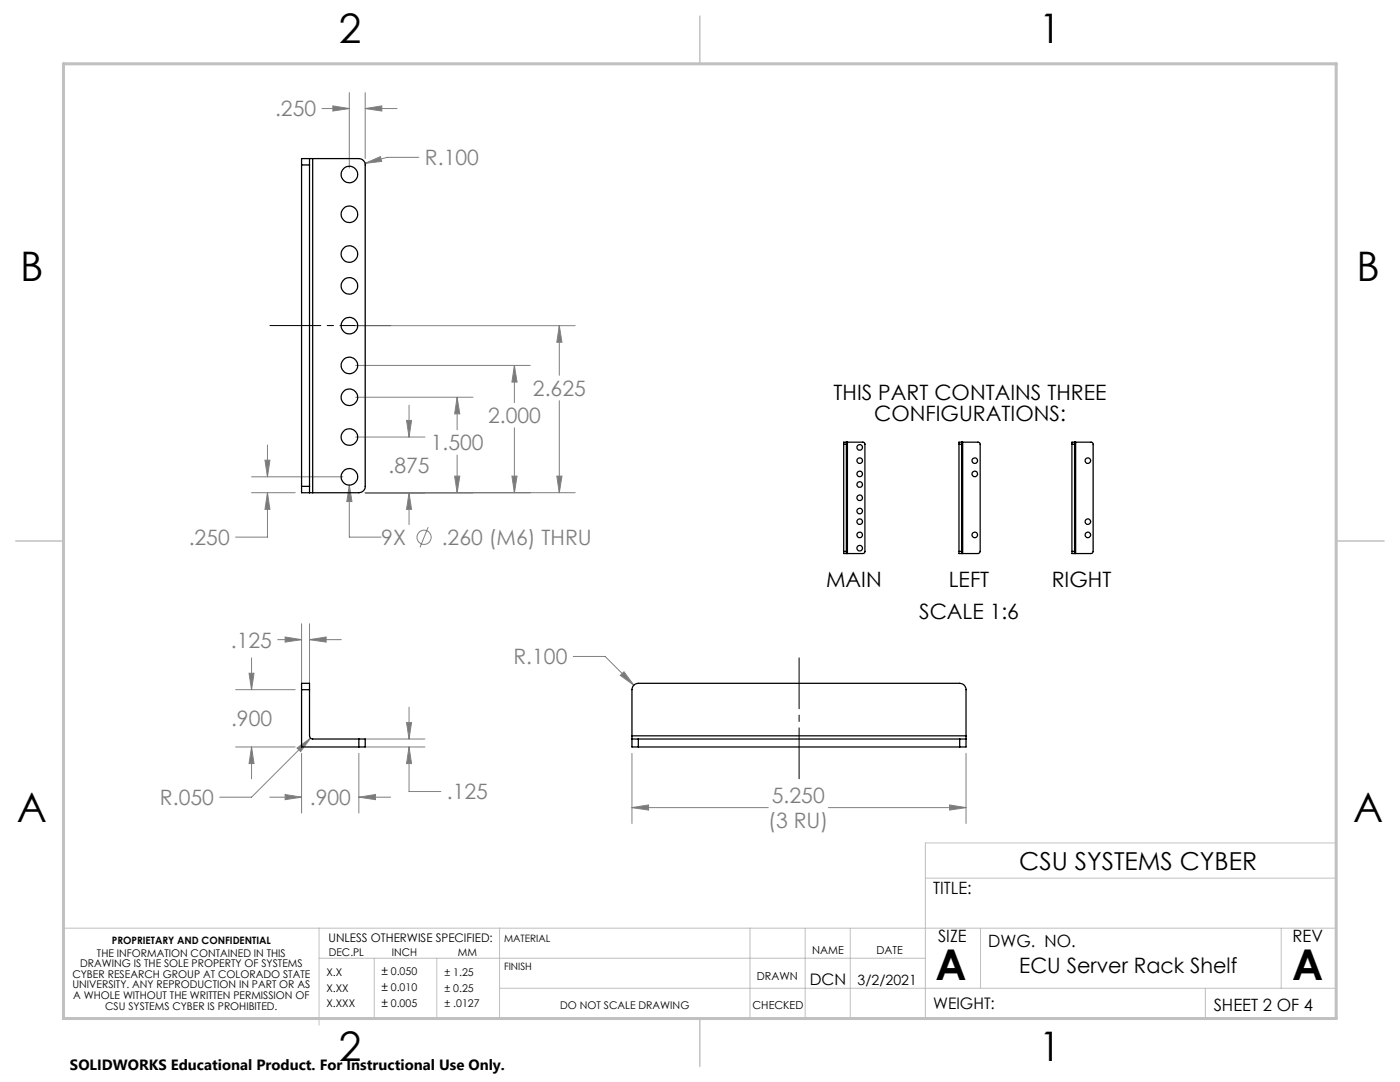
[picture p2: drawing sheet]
<svg xmlns="http://www.w3.org/2000/svg" width="279mm" height="216mm" viewBox="0 0 279 216" stroke-linecap="round" stroke-linejoin="round" font-family="sans-serif">
<g fill="none" stroke="#808080" stroke-width=".2">
<path d="M69.7 18.5v15M72.9 18.5v13.1M64.3 21.7h5.4M66.4 21.1l3.3 .6-3.3 .5zM72.8 32.6l3.1-1.3 .3 .9zM72.9 21.7l3.3-.6v1.1zM72.9 21.7h6.3M83.6 31.4h-6.3l-4.5 1.2M71 79.3h23.4M71 72.9h34.8M71 65h43.8M91.2 79.3l.6 3.3h-1.1z"/>
<path d="M91.2 79.3v6.5M102.7 72.9l.5 3.3h-1zM102.7 72.9v7.4M111.6 65l.5 3.3h-1zM111.6 65v9.9M111.6 79.9v18.4M50.2 95.1h18.2M50.2 98.3h8.7M52.9 91.8h1l-.5 3.3zM53.4 98.3l.5 3.3h-1zM53.4 98.3v8.9h-6.4M53.4 88.8v6.3"/>
<path d="M69.7 96.8l.5 3.3h-1zM69.7 96.8v10.4h6.4M71 87.2h13.8M72.9 98.3h41.9M81.1 83.9h1l-.5 3.3zM81.6 98.3l.5 3.3h-1zM81.6 80.9v6.3M81.6 98.3v6.4M90.7 95h1.1l-.6 3.3zM91.2 90.8v7.5M102.2 95h1l-.5 3.3zM102.7 85.4v12.9"/>
<path d="M111.1 95h1l-.5 3.3zM85.4 105.2l-1.6 4M47 137.6h11.9M49.7 134.3h1l-.5 3.3zM50.2 131.3v6.3M55.4 127.6h4.8M56.9 127.1l3.3 .5-3.3 .5zM60.2 124.5v11.8M61.8 127.6l3.3-.5v1zM61.8 124.5v11.8M61.8 127.6h6.3M114.4 131h6.4l5.7 5.7"/>
<path d="M123.8 134.8l.7-.7 2 2.6zM47 149h11.9M50.2 149l.5 3.4h-1zM50.2 149v6.4M53.8 159.1h6.4M56.9 158.5l3.3 .6-3.3 .5zM59.3 149.3l2.7-2-2 2.7zM60.2 150.3v11.9M62 147.3l-11.8 11.8h-6.3M71.6 159.1l3.3-.6v1.1zM71.6 150.3v11.9M71.6 159.1h6.4"/>
<path d="M72.9 147.5h11.9M72.9 149h11.9M81.1 144.2h1l-.5 3.3zM81.6 149l.5 3.4h-1zM81.6 149v8.9h6.4M81.6 141.1v6.4M126.1 150.3v14M192.8 150.3v14M126.1 161.1l3.3-.5v1zM126.1 161.1h27.2M165.3 161.1h27.5M189.5 160.6l3.3 .5-3.3 .5z"/>
<circle cx="84.6" cy="107.2" r="1.41"/>
</g>
<path d="M78 65h-24.1M159.5 155.4v-24.1" fill="none" stroke="#000" stroke-width=".2" stroke-dasharray="15.2 1.3 1.3 1.3" stroke-dashoffset="5.1"/>
<g fill="none" stroke="#c0c0c0" stroke-width=".2">
<path d="M184.7 175.2h82M266.7 168.2h-82v35M12.7 185.2h254M63.7 191.2h121M63.7 185.2v19.3M74.7 191.2v12M87.2 191.2v12M99.7 185.2v18M99.7 197.2h167M149.7 185.2v18M160.7 185.2v18M169.7 185.2v18"/>
<path d="M195.7 185.2v12M240.6 197.2v6M255.7 185.2v12M14.8 203.2h239.9"/>
</g>
<path d="M139.7 3.2v9.5M3.1 107.9h9.6M266.7 107.9h9.5M139.7 203.2v9.6" fill="none" stroke="#c0c0c0" stroke-width=".3"/>
<path d="M12.7 12.7h254v190.5h-254z" fill="none" stroke="#c0c0c0" stroke-width=".6"/>
<path d="M81.1 144.2h1l-.5 3.3zM81.6 149l.5 3.4h-1zM61.8 127.6l3.3-.5v1zM56.9 127.1l3.3 .5-3.3 .5zM56.9 158.5l3.3 .6-3.3 .5zM71.6 159.1l3.3-.6v1.1zM49.7 134.3h1l-.5 3.3zM50.2 149l.5 3.4h-1zM59.3 149.3l.7 .7 2-2.7zM69.7 96.8l-.5 3.3h1zM52.9 91.8h1l-.5 3.3zM53.4 98.3l.5 3.3h-1zM81.6 98.3l.5 3.3h-1zM81.1 83.9h1l-.5 3.3zM90.7 95h1.1l-.6 3.3zM91.2 79.3l.6 3.3h-1.1zM102.2 95h1l-.5 3.3zM102.7 72.9l.5 3.3h-1zM111.1 95h1l-.5 3.3zM111.6 65l.5 3.3h-1zM72.9 21.7l3.3-.6v1.1zM66.4 21.1l3.3 .6-3.3 .5zM72.8 32.6l3.4-.4-.3-.9zM126.1 161.1l3.3-.5v1zM189.5 160.6l3.3 .5-3.3 .5zM123.8 134.8l2.7 1.9-2-2.6z" fill="#808080"/>
<g fill="none" stroke="#000" stroke-width=".25">
<path d="M60.2 32.9v64.1M60.2 32.9h1.6M61.8 31.6h-1.6v1.3M61.8 31.6v1.3M61.8 31.6h.6M61.8 32.9v64.1M62.4 31.6h9.2a1.26 1.26 0 0 1 1.3 1.3v64.1a1.26 1.26 0 0 1-1.3 1.3h-9.2M62.4 31.6v66.7M60.2 97v1.3h1.6M60.2 97h1.6M61.8 97v1.3M61.8 98.3h.6"/>
<path d="M168.4 88.7v21.3M168.4 88.7h.5M168.9 88.2h-.5v.5M168.9 88.2v.5M168.9 88.2h.2M168.9 88.7v21.3M169.1 88.2h3.2l.3 .3v21.7l-.4 .3h-3.1M169.1 88.2v22.3M191.4 88.7h.5M191.4 88.7v21.3M191.9 88.2h-.5v.5M191.9 88.2v.5"/>
<path d="M191.9 88.2h.2M191.9 88.7v21.3M192.1 88.2h3.2l.2 .2 .1 .3v21.3l-.4 .5h-3.1M192.1 88.2v22.3M213.9 88.7h.6M213.9 88.7v21.3M214.5 88.2h-.6v.5M214.5 88.2v.5M214.5 88.2h.2M214.5 88.7v21.3M214.7 88.2h3.1l.4 .3v21.6l-.2 .3-.3 .1h-3M214.7 88.2v22.3"/>
<path d="M168.4 110v.5h.5M168.4 110h.5M168.9 110v.5M168.9 110.5h.2M191.4 110v.5h.5M191.4 110h.5M191.9 110v.5M191.9 110.5h.2M213.9 110v.5h.6M213.9 110h.6M214.5 110v.5M214.5 110.5h.2"/>
<path d="M60.2 137.6v-1.3h1.6v1.3M60.2 137.6h1.6M60.2 137.6v11.4h11.4M61.8 137.6v9.2a.66 .66 0 0 0 .6 .7h9.2M71.6 147.5h1.3v1.5h-1.3M71.6 147.5v1.5M126.1 147.5v1.5h1.3M126.1 147.5h1.3M126.1 146.8v.7M126.1 146.8v-9.2a1.33 1.33 0 0 1 1.3-1.3h64.1a1.26 1.26 0 0 1 1.3 1.3v9.2M126.1 146.8h66.7M127.4 149h64.1"/>
<path d="M127.4 147.5h64.1M127.4 147.5v1.5M191.5 147.5h1.3M191.5 147.5v1.5M192.8 147.5v1.5h-1.3M192.8 146.8v.7"/>
<circle cx="69.7" cy="34.8" r="1.65"/>
<circle cx="69.7" cy="57.1" r="1.65"/>
<circle cx="69.7" cy="50.7" r="1.65"/>
<circle cx="69.7" cy="42.8" r="1.65"/>
<circle cx="69.7" cy="79.3" r="1.65"/>
<circle cx="69.7" cy="65" r="1.65"/>
<circle cx="69.7" cy="72.9" r="1.65"/>
<circle cx="69.7" cy="87.2" r="1.65"/>
<circle cx="69.7" cy="95.2" r="1.65"/>
<circle cx="171.6" cy="96.7" r=".56"/>
<circle cx="171.6" cy="89.3" r=".56"/>
<circle cx="171.6" cy="94.6" r=".56"/>
<circle cx="171.6" cy="91.9" r=".56"/>
<circle cx="171.6" cy="99.3" r=".56"/>
<circle cx="194.5" cy="91.9" r=".55"/>
<circle cx="194.5" cy="94.6" r=".55"/>
<circle cx="217.1" cy="91.9" r=".56"/>
<circle cx="171.6" cy="109.4" r=".56"/>
<circle cx="171.6" cy="106.7" r=".56"/>
<circle cx="171.6" cy="102" r=".56"/>
<circle cx="171.6" cy="104.1" r=".56"/>
<circle cx="194.5" cy="106.7" r=".55"/>
<circle cx="217.1" cy="106.7" r=".56"/>
<circle cx="217.1" cy="104.1" r=".56"/>
</g>
<g font-size="8.5">
<text x="186.7" y="195.5">A</text>
<text x="257.9" y="195.5">A</text>
</g>
<g font-size="8.1">
<text x="67.6" y="8.5">2</text>
<text x="207.3" y="8.5">1</text>
<text x="4" y="56.2">B</text>
<text x="270.7" y="56.2">B</text>
<text x="3.3" y="164.1">A</text>
<text x="270" y="164.1">A</text>
<text x="67.6" y="211.7">2</text>
<text x="207.3" y="211.7">1</text>
</g>
<text font-size="4.9" x="203.4" y="173.6">CSU SYSTEMS CYBER</text>
<g font-size="4.2" fill="#808080">
<text x="54.9" y="23.2">.250</text>
<text x="84.8" y="33">R.100</text>
<text x="106.4" y="79">2.625</text>
<text x="86" y="89.9">1.500</text>
<text x="97.4" y="84.4">2.000</text>
<text x="77.5" y="94.3">.875</text>
<text x="37.7" y="108.8">.250</text>
<text x="76.1" y="108.7">9X</text>
<text x="88.2" y="108.7">.260 (M6) THRU</text>
<text x="46.1" y="129.2">.125</text>
<text x="102.5" y="132.6">R.100</text>
<text x="46.1" y="144.9">.900</text>
<text x="31.9" y="160.6">R.050</text>
<text x="61.8" y="160.6">.900</text>
<text x="89.2" y="159.5">.125</text>
<text x="154" y="160.2">5.250</text>
<text x="153.3" y="165.2">(3 RU)</text>
</g>
<g font-size="4.2">
<text x="166.4" y="79.9">THIS PART CONTAINS THREE</text>
<text x="174.5" y="84">CONFIGURATIONS:</text>
<text x="164.9" y="117.1">MAIN</text>
<text x="189.4" y="117.1">LEFT</text>
<text x="209.9" y="117.1">RIGHT</text>
<text x="183.4" y="123.4">SCALE 1:6</text>
<text x="203.4" y="194.2">ECU Server Rack Shelf</text>
</g>
<g font-size="3.4">
<text x="186.2" y="178.4">TITLE:</text>
<text x="187.2" y="187.9">SIZE</text>
<text x="197.2" y="188.9">DWG. NO.</text>
<text x="257.9" y="187.9">REV</text>
<text x="242.2" y="201.7">SHEET 2 OF 4</text>
</g>
<g font-size="3.2">
<text x="161.6" y="196.6">DCN</text>
<text x="186.2" y="201.3">WEIGHT:</text>
</g>
<text font-size="3" x="14" y="213.5">SOLIDWORKS Educational Product. For Instructional Use Only.</text>
<text font-size="2.8" x="171.2" y="196.6">3/2/2021</text>
<g font-size="2.4">
<text x="65.6" y="187.9">UNLESS OTHERWISE SPECIFIED:</text>
<text x="76.1" y="194.6">± 0.050</text>
<text x="76.1" y="197.8">± 0.010</text>
<text x="76.1" y="201">± 0.005</text>
</g>
<g font-size="2.2">
<text x="162.1" y="190.4">NAME</text>
<text x="174.9" y="190.4">DATE</text>
<text x="151" y="195.6">DRAWN</text>
<text x="150.2" y="201.4">CHECKED</text>
</g>
<g font-size="2.1">
<text x="19.4" y="190.9">THE INFORMATION CONTAINED IN THIS</text>
<text x="65.6" y="190.7">DEC.PL</text>
<text x="78.2" y="190.7">INCH</text>
<text x="91.4" y="190.7">MM</text>
<text x="14.4" y="195.1">CYBER RESEARCH GROUP AT COLORADO STATE</text>
<text x="14.5" y="197.2">UNIVERSITY. ANY REPRODUCTION IN PART OR AS</text>
<text x="16" y="193">DRAWING IS THE SOLE PROPERTY OF SYSTEMS</text>
<text x="65.1" y="194.8">X.X</text>
<text x="65.1" y="197.9">X.XX</text>
<text x="88.7" y="194.8">± 1.25</text>
<text x="88.7" y="197.9">± 0.25</text>
<text x="14.6" y="199.3">A WHOLE WITHOUT THE WRITTEN PERMISSION OF</text>
<text x="21" y="201.4">CSU SYSTEMS CYBER IS PROHIBITED.</text>
<text x="65.1" y="201">X.XXX</text>
<text x="88.7" y="201">± .0127</text>
<text x="111.8" y="201.3">DO NOT SCALE DRAWING</text>
</g>
<g font-size="2">
<text x="22.3" y="188.4">PROPRIETARY AND CONFIDENTIAL</text>
<text x="100.6" y="187.9">MATERIAL</text>
<text x="100.6" y="193.5">FINISH</text>
</g>
</svg>
